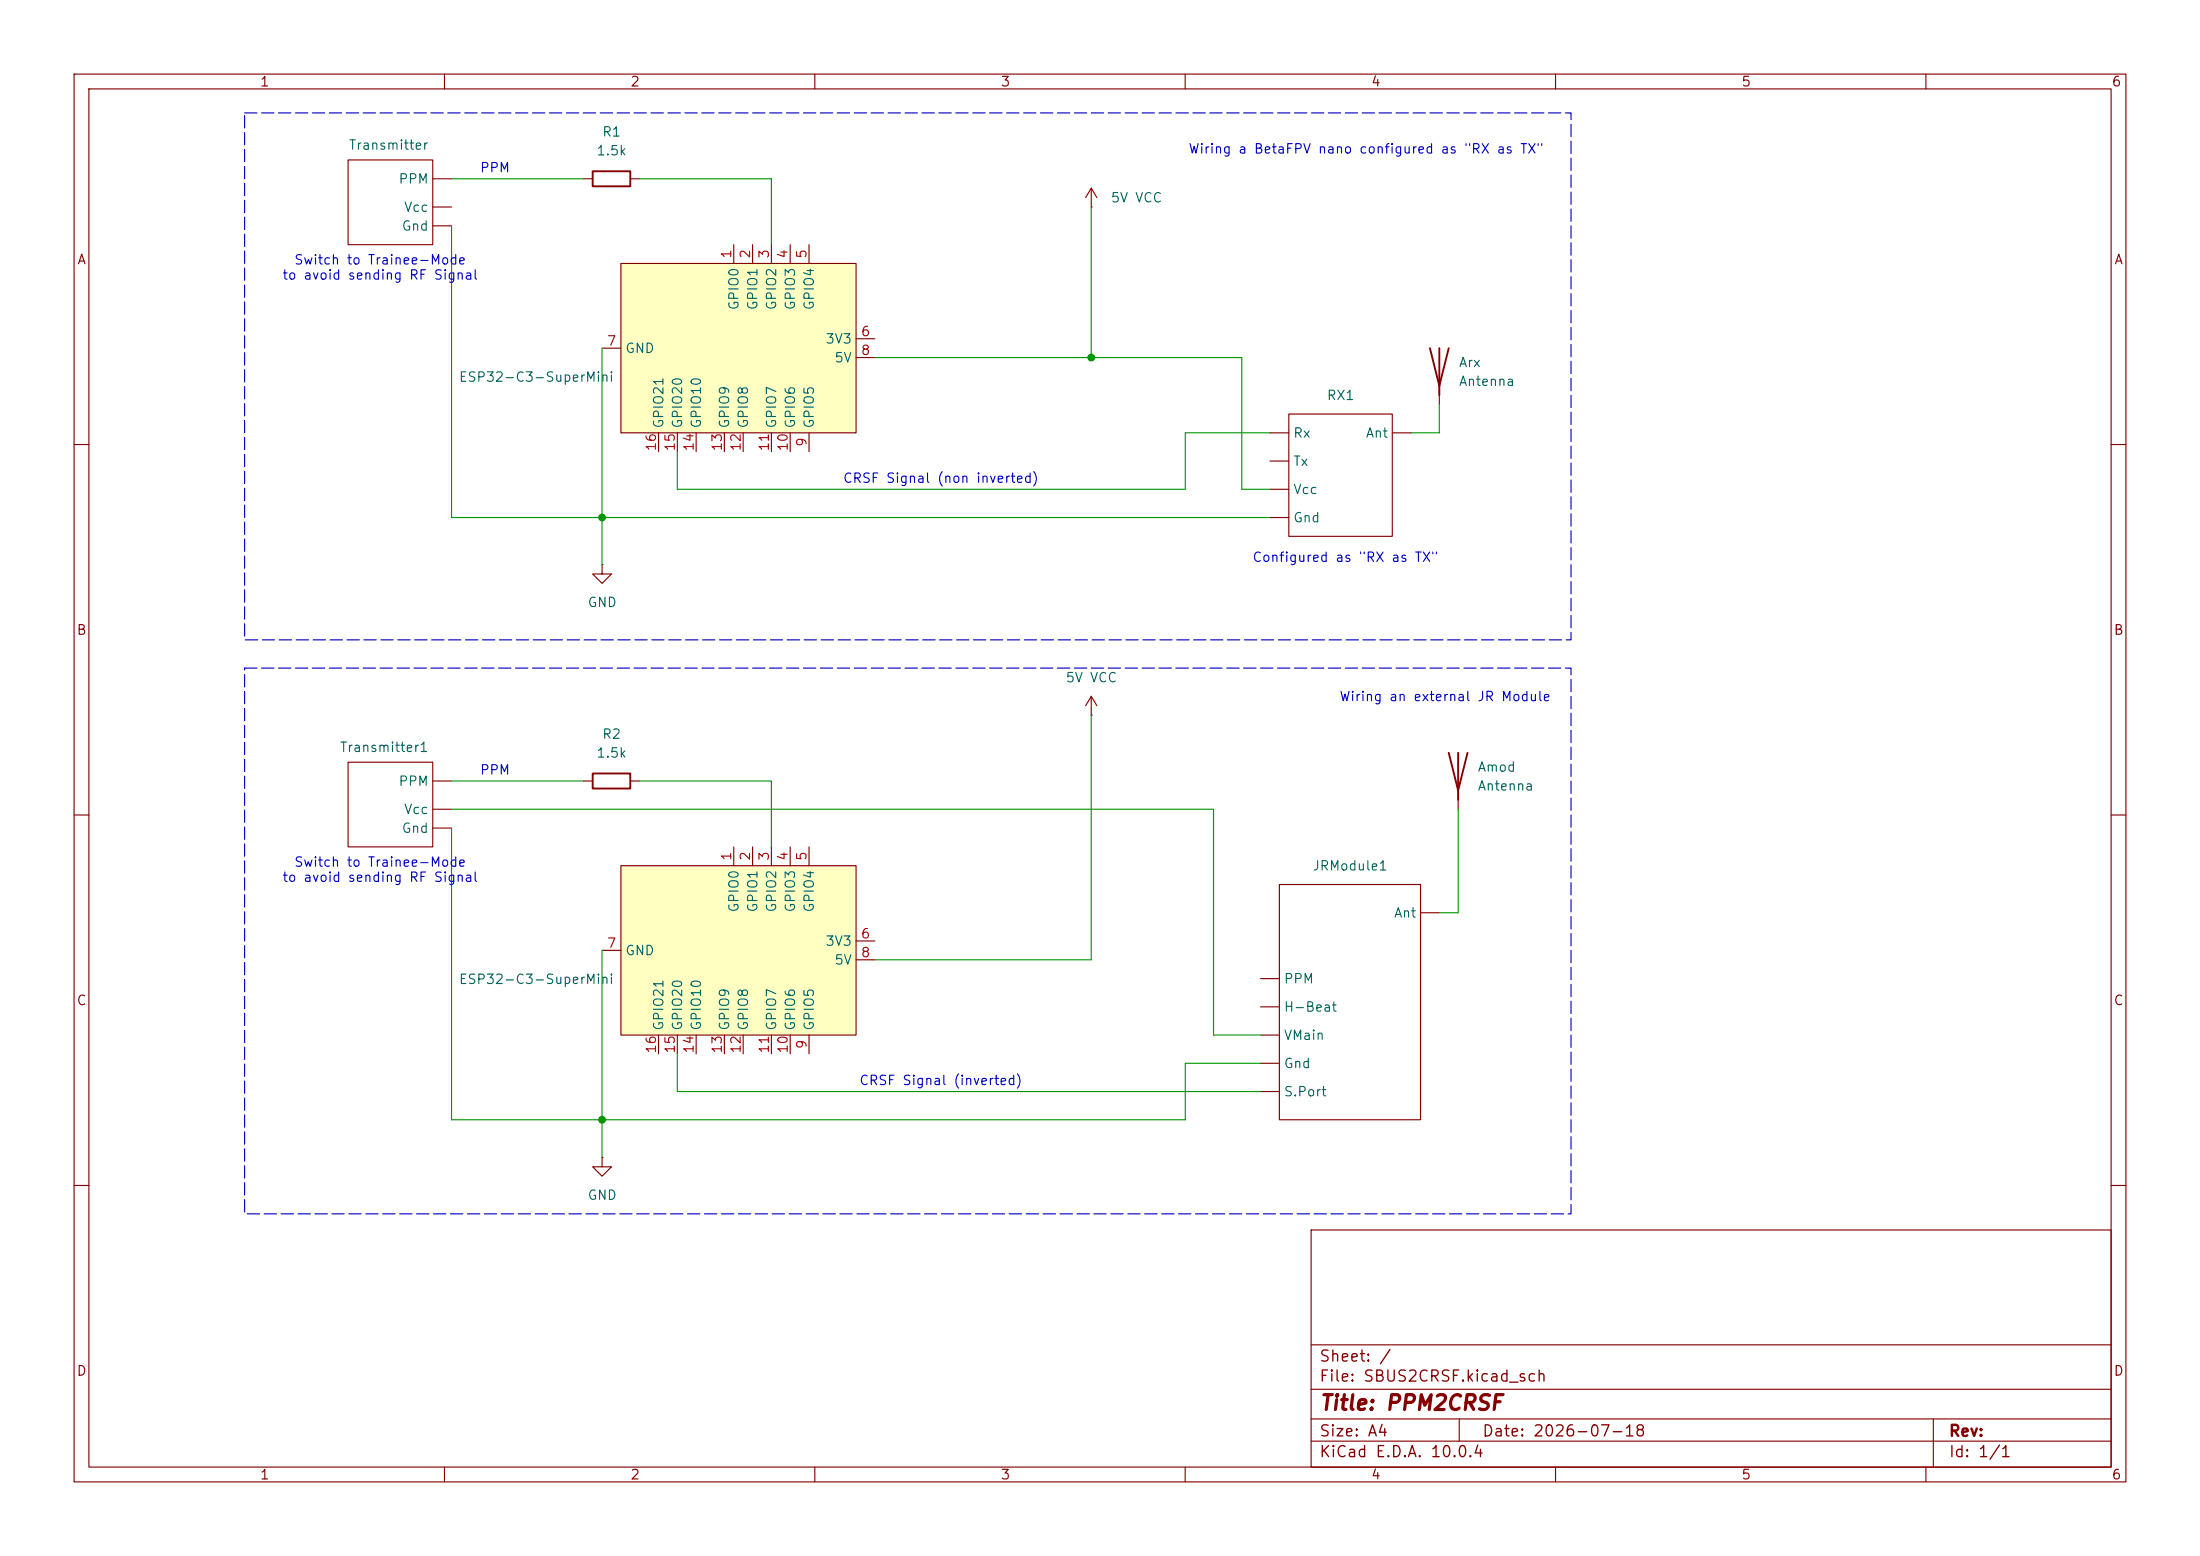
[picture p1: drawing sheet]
(kicad_sch
 (version 20260306)
 (generator "eeschema")
 (generator_version "10.0")
 (paper "A4")
 (title_block
  (title "PPM2CRSF")
  (date "2026-07-18"))
 (lib_symbols
  (symbol "Device:Antenna"
   (pin_numbers (hide yes))
   (pin_names
    (offset 1.016) (hide yes)) (exclude_from_sim no) (in_bom yes) (on_board yes)
   (in_pos_files yes)
   (duplicate_pin_numbers_are_jumpers no)
   (property "Reference" "AE" (at -1.905 1.905 0) (show_name no) (do_not_autoplace no) (effects (font (size 1.27 1.27)) (justify right)))
   (property "Value" "Antenna" (at -1.905 0 0) (show_name no) (do_not_autoplace no) (effects (font (size 1.27 1.27)) (justify right)))
   (property "Footprint" "" (at 0 0 0) (show_name no) (do_not_autoplace no) (hide yes) (effects (font (size 1.27 1.27))))
   (property "Datasheet" "" (at 0 0 0) (show_name no) (do_not_autoplace no) (hide yes) (effects (font (size 1.27 1.27))))
   (property "Description" "Antenna" (at 0 0 0) (show_name no) (do_not_autoplace no) (hide yes) (effects (font (size 1.27 1.27))))
   (symbol "Antenna_0_1"
    (polyline (pts (xy 0 2.54) (xy 0 -3.81)) (stroke (width 0.254) (type default)) (fill (type none)))
    (polyline (pts (xy 1.27 2.54) (xy 0 -2.54) (xy -1.27 2.54)) (stroke (width 0.254) (type default)) (fill (type none))))
   (symbol "Antenna_1_1"
    (pin input line (at 0 -5.08 90) (length 2.54) (name "A" (effects (font (size 1.27 1.27)))) (number "1" (effects (font (size 1.27 1.27))))))
   (embedded_fonts no))
  (symbol "Device:R"
   (pin_numbers (hide yes))
   (pin_names
    (offset 0)) (exclude_from_sim no) (in_bom yes) (on_board yes)
   (in_pos_files yes)
   (duplicate_pin_numbers_are_jumpers no)
   (property "Reference" "R" (at 2.032 0 90) (show_name no) (do_not_autoplace no) (effects (font (size 1.27 1.27))))
   (property "Value" "R" (at 0 0 90) (show_name no) (do_not_autoplace no) (effects (font (size 1.27 1.27))))
   (property "Footprint" "" (at -1.778 0 90) (show_name no) (do_not_autoplace no) (hide yes) (effects (font (size 1.27 1.27))))
   (property "Datasheet" "" (at 0 0 0) (show_name no) (do_not_autoplace no) (hide yes) (effects (font (size 1.27 1.27))))
   (property "Description" "Resistor" (at 0 0 0) (show_name no) (do_not_autoplace no) (hide yes) (effects (font (size 1.27 1.27))))
   (symbol "R_0_1"
    (rectangle (start -1.016 -2.54) (end 1.016 2.54) (stroke (width 0.254) (type default)) (fill (type none))))
   (symbol "R_1_1"
    (pin passive line (at 0 3.81 270) (length 1.27) (name "" (effects (font (size 1.27 1.27)))) (number "1" (effects (font (size 1.27 1.27)))))
    (pin passive line (at 0 -3.81 90) (length 1.27) (name "" (effects (font (size 1.27 1.27)))) (number "2" (effects (font (size 1.27 1.27))))))
   (embedded_fonts no))
  (symbol "ESP32-C3-SuperMini:ESP32-C3-SuperMini" (exclude_from_sim no) (in_bom yes) (on_board yes)
   (in_pos_files yes)
   (duplicate_pin_numbers_are_jumpers no)
   (property "Reference" "U" (at 2.286 5.08 0) (show_name no) (do_not_autoplace no) (hide yes) (effects (font (size 1.27 1.27))))
   (property "Value" "ESP32-C3-SuperMini" (at 9.652 -9.652 0) (show_name no) (do_not_autoplace no) (effects (font (size 1.27 1.27))))
   (property "Footprint" "ESP32-C3-SuperMini:ESP32-C3-SuperMini" (at 0 0 0) (show_name no) (do_not_autoplace no) (hide yes) (effects (font (size 1.27 1.27))))
   (property "Datasheet" "" (at 0 0 0) (show_name no) (do_not_autoplace no) (hide yes) (effects (font (size 1.27 1.27))))
   (property "Description" "" (at 0 0 0) (show_name no) (do_not_autoplace no) (hide yes) (effects (font (size 1.27 1.27))))
   (symbol "ESP32-C3-SuperMini_1_1"
    (rectangle (start -11.43 12.7) (end 11.43 -19.05) (stroke (width 0) (type solid)) (fill (type background)))
    (pin bidirectional line (at 13.97 -3.81 180) (length 2.54) (name "GPIO0" (effects (font (size 1.27 1.27)))) (number "1" (effects (font (size 1.27 1.27))))
    (alternate "ADC1_CH0" input line)
    (alternate "RTC" bidirectional line)
    (alternate "XTAL_32K_P" bidirectional line))
    (pin bidirectional line (at 13.97 -1.27 180) (length 2.54) (name "GPIO1" (effects (font (size 1.27 1.27)))) (number "2" (effects (font (size 1.27 1.27))))
    (alternate "ADC1_CH1" input line)
    (alternate "RTC" bidirectional line)
    (alternate "XTAL_32K_N" bidirectional line))
    (pin bidirectional line (at 13.97 1.27 180) (length 2.54) (name "GPIO2" (effects (font (size 1.27 1.27)))) (number "3" (effects (font (size 1.27 1.27))))
    (alternate "ADC1_CH2" input line)
    (alternate "RTC" bidirectional line)
    (alternate "Strapping Pin" input line))
    (pin bidirectional line (at 13.97 3.81 180) (length 2.54) (name "GPIO3" (effects (font (size 1.27 1.27)))) (number "4" (effects (font (size 1.27 1.27))))
    (alternate "ADC1_CH3" input line)
    (alternate "RTC" bidirectional line))
    (pin bidirectional line (at 13.97 6.35 180) (length 2.54) (name "GPIO4" (effects (font (size 1.27 1.27)))) (number "5" (effects (font (size 1.27 1.27))))
    (alternate "ADC1_CH4" input line)
    (alternate "JTAG_MTMS" bidirectional line)
    (alternate "SPI_CLK" output line))
    (pin power_out line (at 1.27 15.24 270) (length 2.54) (name "3V3" (effects (font (size 1.27 1.27)))) (number "6" (effects (font (size 1.27 1.27)))))
    (pin power_in line (at 0 -21.59 90) (length 2.54) (name "GND" (effects (font (size 1.27 1.27)))) (number "7" (effects (font (size 1.27 1.27)))))
    (pin power_in line (at -1.27 15.24 270) (length 2.54) (name "5V" (effects (font (size 1.27 1.27)))) (number "8" (effects (font (size 1.27 1.27)))))
    (pin bidirectional line (at -13.97 6.35 0) (length 2.54) (name "GPIO5" (effects (font (size 1.27 1.27)))) (number "9" (effects (font (size 1.27 1.27))))
    (alternate "ADC2_CH0" input line)
    (alternate "JTAG_MTDI" bidirectional line)
    (alternate "SPI_MISO" input line))
    (pin bidirectional line (at -13.97 3.81 0) (length 2.54) (name "GPIO6" (effects (font (size 1.27 1.27)))) (number "10" (effects (font (size 1.27 1.27))))
    (alternate "JTAG_MTCK" bidirectional line)
    (alternate "SPI_MOSI" output line))
    (pin bidirectional line (at -13.97 1.27 0) (length 2.54) (name "GPIO7" (effects (font (size 1.27 1.27)))) (number "11" (effects (font (size 1.27 1.27))))
    (alternate "JTAG_MTDO" bidirectional line)
    (alternate "SPI_SS" output line))
    (pin bidirectional line (at -13.97 -2.54 0) (length 2.54) (name "GPIO8" (effects (font (size 1.27 1.27)))) (number "12" (effects (font (size 1.27 1.27))))
    (alternate "I2C_SDA" bidirectional line)
    (alternate "LED_BUILTIN" passive line)
    (alternate "Strapping: Boot mode" input line))
    (pin bidirectional line (at -13.97 -5.08 0) (length 2.54) (name "GPIO9" (effects (font (size 1.27 1.27)))) (number "13" (effects (font (size 1.27 1.27))))
    (alternate "I2C_SCL" output line)
    (alternate "Strapping: Boot mode" input line))
    (pin bidirectional line (at -13.97 -8.89 0) (length 2.54) (name "GPIO10" (effects (font (size 1.27 1.27)))) (number "14" (effects (font (size 1.27 1.27)))))
    (pin bidirectional line (at -13.97 -11.43 0) (length 2.54) (name "GPIO20" (effects (font (size 1.27 1.27)))) (number "15" (effects (font (size 1.27 1.27))))
    (alternate "UART0_RX" input line))
    (pin bidirectional line (at -13.97 -13.97 0) (length 2.54) (name "GPIO21" (effects (font (size 1.27 1.27)))) (number "16" (effects (font (size 1.27 1.27))))
    (alternate "UART0_TX" output line)))
   (embedded_fonts no))
  (symbol "Icebreaker:Transmitter"
   (pin_numbers (hide yes)) (exclude_from_sim no) (in_bom yes) (on_board yes)
   (in_pos_files yes)
   (duplicate_pin_numbers_are_jumpers no)
   (property "Reference" "TX" (at 0 0 0) (show_name no) (do_not_autoplace no) (effects (font (size 1.27 1.27))))
   (property "Value" "" (at -2.54 0 0) (show_name no) (do_not_autoplace no) (effects (font (size 1.27 1.27))))
   (property "Footprint" "" (at -2.54 0 0) (show_name no) (do_not_autoplace no) (hide yes) (effects (font (size 1.27 1.27))))
   (property "Datasheet" "" (at -2.54 0 0) (show_name no) (do_not_autoplace no) (hide yes) (effects (font (size 1.27 1.27))))
   (property "Description" "" (at -2.54 0 0) (show_name no) (do_not_autoplace no) (hide yes) (effects (font (size 1.27 1.27))))
   (symbol "Transmitter_0_1"
    (rectangle (start -6.35 5.08) (end 5.08 -6.35) (stroke (width 0) (type default)) (fill (type none))))
   (symbol "Transmitter_1_1"
    (pin output line (at -8.89 2.54 0) (length 2.54) (name "PPM" (effects (font (size 1.27 1.27)))) (number "" (effects (font (size 1.27 1.27)))))
    (pin power_out line (at -8.89 -1.27 0) (length 2.54) (name "Vcc" (effects (font (size 1.27 1.27)))) (number "" (effects (font (size 1.27 1.27)))))
    (pin power_out line (at -8.89 -3.81 0) (length 2.54) (name "Gnd" (effects (font (size 1.27 1.27)))) (number "" (effects (font (size 1.27 1.27))))))
   (embedded_fonts no))
  (symbol "Transmitter_1"
   (pin_numbers (hide yes)) (exclude_from_sim no) (in_bom yes) (on_board yes)
   (in_pos_files yes)
   (duplicate_pin_numbers_are_jumpers no)
   (property "Reference" "TX" (at 0 0 0) (show_name no) (do_not_autoplace no) (effects (font (size 1.27 1.27))))
   (property "Value" "" (at -2.54 0 0) (show_name no) (do_not_autoplace no) (effects (font (size 1.27 1.27))))
   (property "Footprint" "" (at -2.54 0 0) (show_name no) (do_not_autoplace no) (hide yes) (effects (font (size 1.27 1.27))))
   (property "Datasheet" "" (at -2.54 0 0) (show_name no) (do_not_autoplace no) (hide yes) (effects (font (size 1.27 1.27))))
   (property "Description" "" (at -2.54 0 0) (show_name no) (do_not_autoplace no) (hide yes) (effects (font (size 1.27 1.27))))
   (symbol "Transmitter_1_0_1"
    (rectangle (start -6.35 5.08) (end 5.08 -6.35) (stroke (width 0) (type default)) (fill (type none))))
   (symbol "Transmitter_1_1_1"
    (pin output line (at -8.89 2.54 0) (length 2.54) (name "PPM" (effects (font (size 1.27 1.27)))) (number "" (effects (font (size 1.27 1.27)))))
    (pin power_out line (at -8.89 -1.27 0) (length 2.54) (name "Vcc" (effects (font (size 1.27 1.27)))) (number "" (effects (font (size 1.27 1.27)))))
    (pin power_out line (at -8.89 -3.81 0) (length 2.54) (name "Gnd" (effects (font (size 1.27 1.27)))) (number "" (effects (font (size 1.27 1.27))))))
   (embedded_fonts no))
  (symbol "icebreaker:BetaFPVnano"
   (pin_numbers (hide yes)) (exclude_from_sim no) (in_bom yes) (on_board yes)
   (in_pos_files yes)
   (duplicate_pin_numbers_are_jumpers no)
   (property "Reference" "RX" (at 0 0 0) (show_name no) (do_not_autoplace no) (effects (font (size 1.27 1.27))))
   (property "Value" "" (at 0 0 0) (show_name no) (do_not_autoplace no) (effects (font (size 1.27 1.27))))
   (property "Footprint" "" (at 0 0 0) (show_name no) (do_not_autoplace no) (hide yes) (effects (font (size 1.27 1.27))))
   (property "Datasheet" "" (at 0 0 0) (show_name no) (do_not_autoplace no) (hide yes) (effects (font (size 1.27 1.27))))
   (property "Description" "" (at 0 0 0) (show_name no) (do_not_autoplace no) (hide yes) (effects (font (size 1.27 1.27))))
   (symbol "BetaFPVnano_0_1"
    (rectangle (start -7.62 8.89) (end 6.35 -7.62) (stroke (width 0) (type default)) (fill (type none))))
   (symbol "BetaFPVnano_1_1"
    (pin input line (at -10.16 6.35 0) (length 2.54) (name "Rx" (effects (font (size 1.27 1.27)))) (number "" (effects (font (size 1.27 1.27)))))
    (pin output line (at -10.16 2.54 0) (length 2.54) (name "Tx" (effects (font (size 1.27 1.27)))) (number "" (effects (font (size 1.27 1.27)))))
    (pin bidirectional line (at -10.16 -1.27 0) (length 2.54) (name "Vcc" (effects (font (size 1.27 1.27)))) (number "" (effects (font (size 1.27 1.27)))))
    (pin bidirectional line (at -10.16 -5.08 0) (length 2.54) (name "Gnd" (effects (font (size 1.27 1.27)))) (number "" (effects (font (size 1.27 1.27)))))
    (pin output line (at 8.89 6.35 180) (length 2.54) (name "Ant" (effects (font (size 1.27 1.27)))) (number "" (effects (font (size 1.27 1.27))))))
   (embedded_fonts no))
  (symbol "icebreaker:JR" (exclude_from_sim no) (in_bom yes) (on_board yes)
   (in_pos_files yes)
   (duplicate_pin_numbers_are_jumpers no)
   (property "Reference" "JRModule" (at 0 0 0) (show_name no) (do_not_autoplace no) (effects (font (size 1.27 1.27))))
   (property "Value" "" (at 0 0 0) (show_name no) (do_not_autoplace no) (effects (font (size 1.27 1.27))))
   (property "Footprint" "" (at 0 0 0) (show_name no) (do_not_autoplace no) (hide yes) (effects (font (size 1.27 1.27))))
   (property "Datasheet" "" (at 0 0 0) (show_name no) (do_not_autoplace no) (hide yes) (effects (font (size 1.27 1.27))))
   (property "Description" "" (at 0 0 0) (show_name no) (do_not_autoplace no) (hide yes) (effects (font (size 1.27 1.27))))
   (symbol "JR_0_1"
    (rectangle (start -8.89 15.24) (end 10.16 -16.51) (stroke (width 0) (type default)) (fill (type none))))
   (symbol "JR_1_1"
    (pin output line (at -11.43 11.43 0) (length 2.54) (name "Ant" (effects (font (size 1.27 1.27)))) (number "" (effects (font (size 1.27 1.27)))))
    (pin input line (at 12.7 2.54 180) (length 2.54) (name "PPM" (effects (font (size 1.27 1.27)))) (number "" (effects (font (size 1.27 1.27)))))
    (pin input line (at 12.7 -1.27 180) (length 2.54) (name "H-Beat" (effects (font (size 1.27 1.27)))) (number "" (effects (font (size 1.27 1.27)))))
    (pin power_in line (at 12.7 -5.08 180) (length 2.54) (name "VMain" (effects (font (size 1.27 1.27)))) (number "" (effects (font (size 1.27 1.27)))))
    (pin power_in line (at 12.7 -8.89 180) (length 2.54) (name "Gnd" (effects (font (size 1.27 1.27)))) (number "" (effects (font (size 1.27 1.27)))))
    (pin output line (at 12.7 -12.7 180) (length 2.54) (name "S.Port" (effects (font (size 1.27 1.27)))) (number "" (effects (font (size 1.27 1.27))))))
   (embedded_fonts no))
  (symbol "power:GND"
   (power global)
   (pin_numbers (hide yes))
   (pin_names
    (offset 0) (hide yes)) (exclude_from_sim no) (in_bom yes) (on_board yes)
   (in_pos_files yes)
   (duplicate_pin_numbers_are_jumpers no)
   (property "Reference" "#PWR" (at 0 -6.35 0) (show_name no) (do_not_autoplace no) (hide yes) (effects (font (size 1.27 1.27))))
   (property "Value" "GND" (at 0 -3.81 0) (show_name no) (do_not_autoplace no) (effects (font (size 1.27 1.27))))
   (property "Footprint" "" (at 0 0 0) (show_name no) (do_not_autoplace no) (hide yes) (effects (font (size 1.27 1.27))))
   (property "Datasheet" "" (at 0 0 0) (show_name no) (do_not_autoplace no) (hide yes) (effects (font (size 1.27 1.27))))
   (property "Description" "Power symbol creates a global label with name \"GND\" , ground" (at 0 0 0) (show_name no) (do_not_autoplace no) (hide yes) (effects (font (size 1.27 1.27))))
   (symbol "GND_0_1"
    (polyline (pts (xy 0 0) (xy 0 -1.27) (xy 1.27 -1.27) (xy 0 -2.54) (xy -1.27 -1.27) (xy 0 -1.27)) (stroke (width 0) (type default)) (fill (type none))))
   (symbol "GND_1_1"
    (pin power_in line (at 0 0 270) (length 0) (name "" (effects (font (size 1.27 1.27)))) (number "1" (effects (font (size 1.27 1.27))))))
   (embedded_fonts no))
  (symbol "power:VCC"
   (power global)
   (pin_numbers (hide yes))
   (pin_names
    (offset 0) (hide yes)) (exclude_from_sim no) (in_bom yes) (on_board yes)
   (in_pos_files yes)
   (duplicate_pin_numbers_are_jumpers no)
   (property "Reference" "#PWR" (at 0 -3.81 0) (show_name no) (do_not_autoplace no) (hide yes) (effects (font (size 1.27 1.27))))
   (property "Value" "VCC" (at 0 3.556 0) (show_name no) (do_not_autoplace no) (effects (font (size 1.27 1.27))))
   (property "Footprint" "" (at 0 0 0) (show_name no) (do_not_autoplace no) (hide yes) (effects (font (size 1.27 1.27))))
   (property "Datasheet" "" (at 0 0 0) (show_name no) (do_not_autoplace no) (hide yes) (effects (font (size 1.27 1.27))))
   (property "Description" "Power symbol creates a global label with name \"VCC\"" (at 0 0 0) (show_name no) (do_not_autoplace no) (hide yes) (effects (font (size 1.27 1.27))))
   (symbol "VCC_0_1"
    (polyline (pts (xy -0.762 1.27) (xy 0 2.54)) (stroke (width 0) (type default)) (fill (type none)))
    (polyline (pts (xy 0 2.54) (xy 0.762 1.27)) (stroke (width 0) (type default)) (fill (type none)))
    (polyline (pts (xy 0 0) (xy 0 2.54)) (stroke (width 0) (type default)) (fill (type none))))
   (symbol "VCC_1_1"
    (pin power_in line (at 0 0 90) (length 0) (name "" (effects (font (size 1.27 1.27)))) (number "1" (effects (font (size 1.27 1.27))))))
   (embedded_fonts no)))
 (rectangle
  (start 33.02 90.17)
  (end 212.09 163.83)
  (stroke (width 0) (type dash))
  (fill (type none)))
 (rectangle
  (start 33.02 15.24)
  (end 212.09 86.36)
  (stroke (width 0) (type dash))
  (fill (type none)))
 (text "CRSF Signal (non inverted)"
  (exclude_from_sim no)
  (at 127 64.77 0)
  (effects (font (size 1.27 1.27))))
 (text "Wiring an external JR Module"
  (exclude_from_sim no)
  (at 195.072 94.234 0)
  (effects (font (size 1.27 1.27))))
 (text "Switch to Trainee-Mode\nto avoid sending RF Signal"
  (exclude_from_sim no)
  (at 51.308 117.602 0)
  (effects (font (size 1.27 1.27))))
 (text "PPM"
  (exclude_from_sim no)
  (at 66.802 104.14 0)
  (effects (font (size 1.27 1.27))))
 (text "Wiring a BetaFPV nano configured as \"RX as TX\""
  (exclude_from_sim no)
  (at 184.404 20.32 0)
  (effects (font (size 1.27 1.27))))
 (text "PPM"
  (exclude_from_sim no)
  (at 66.802 22.86 0)
  (effects (font (size 1.27 1.27))))
 (text "Configured as \"RX as TX\""
  (exclude_from_sim no)
  (at 181.61 75.438 0)
  (effects (font (size 1.27 1.27))))
 (text "CRSF Signal (inverted)"
  (exclude_from_sim no)
  (at 127 146.05 0)
  (effects (font (size 1.27 1.27))))
 (text "Switch to Trainee-Mode\nto avoid sending RF Signal"
  (exclude_from_sim no)
  (at 51.308 36.322 0)
  (effects (font (size 1.27 1.27))))
 (junction
  (at 147.32 48.26)
  (diameter 0)
  (color 0 0 0 0))
 (junction
  (at 81.28 69.85)
  (diameter 0)
  (color 0 0 0 0))
 (junction
  (at 81.28 151.13)
  (diameter 0)
  (color 0 0 0 0))
 (wire
  (pts (xy 91.44 66.04) (xy 91.44 60.96))
  (stroke (width 0) (type default)))
 (wire
  (pts (xy 86.36 105.41) (xy 104.14 105.41))
  (stroke (width 0) (type default)))
 (wire
  (pts (xy 60.96 105.41) (xy 78.74 105.41))
  (stroke (width 0) (type default)))
 (wire
  (pts (xy 118.11 48.26) (xy 147.32 48.26))
  (stroke (width 0) (type default)))
 (wire
  (pts (xy 104.14 105.41) (xy 104.14 114.3))
  (stroke (width 0) (type default)))
 (wire
  (pts (xy 167.64 66.04) (xy 167.64 48.26))
  (stroke (width 0) (type default)))
 (wire
  (pts (xy 81.28 151.13) (xy 81.28 156.21))
  (stroke (width 0) (type default)))
 (wire
  (pts (xy 163.83 139.7) (xy 170.18 139.7))
  (stroke (width 0) (type default)))
 (wire
  (pts (xy 60.96 30.48) (xy 60.96 69.85))
  (stroke (width 0) (type default)))
 (wire
  (pts (xy 160.02 143.51) (xy 170.18 143.51))
  (stroke (width 0) (type default)))
 (wire
  (pts (xy 160.02 66.04) (xy 160.02 58.42))
  (stroke (width 0) (type default)))
 (wire
  (pts (xy 60.96 24.13) (xy 78.74 24.13))
  (stroke (width 0) (type default)))
 (wire
  (pts (xy 81.28 69.85) (xy 171.45 69.85))
  (stroke (width 0) (type default)))
 (wire
  (pts (xy 147.32 27.94) (xy 147.32 48.26))
  (stroke (width 0) (type default)))
 (wire
  (pts (xy 167.64 48.26) (xy 147.32 48.26))
  (stroke (width 0) (type default)))
 (wire
  (pts (xy 81.28 151.13) (xy 160.02 151.13))
  (stroke (width 0) (type default)))
 (wire
  (pts (xy 160.02 58.42) (xy 171.45 58.42))
  (stroke (width 0) (type default)))
 (wire
  (pts (xy 60.96 151.13) (xy 81.28 151.13))
  (stroke (width 0) (type default)))
 (wire
  (pts (xy 86.36 24.13) (xy 104.14 24.13))
  (stroke (width 0) (type default)))
 (wire
  (pts (xy 60.96 69.85) (xy 81.28 69.85))
  (stroke (width 0) (type default)))
 (wire
  (pts (xy 81.28 69.85) (xy 81.28 76.2))
  (stroke (width 0) (type default)))
 (wire
  (pts (xy 60.96 109.22) (xy 163.83 109.22))
  (stroke (width 0) (type default)))
 (wire
  (pts (xy 163.83 109.22) (xy 163.83 139.7))
  (stroke (width 0) (type default)))
 (wire
  (pts (xy 171.45 66.04) (xy 167.64 66.04))
  (stroke (width 0) (type default)))
 (wire
  (pts (xy 81.28 151.13) (xy 81.28 128.27))
  (stroke (width 0) (type default)))
 (wire
  (pts (xy 60.96 111.76) (xy 60.96 151.13))
  (stroke (width 0) (type default)))
 (wire
  (pts (xy 91.44 66.04) (xy 160.02 66.04))
  (stroke (width 0) (type default)))
 (wire
  (pts (xy 160.02 151.13) (xy 160.02 143.51))
  (stroke (width 0) (type default)))
 (wire
  (pts (xy 194.31 54.61) (xy 194.31 58.42))
  (stroke (width 0) (type default)))
 (wire
  (pts (xy 196.85 123.19) (xy 194.31 123.19))
  (stroke (width 0) (type default)))
 (wire
  (pts (xy 104.14 24.13) (xy 104.14 33.02))
  (stroke (width 0) (type default)))
 (wire
  (pts (xy 81.28 69.85) (xy 81.28 46.99))
  (stroke (width 0) (type default)))
 (wire
  (pts (xy 194.31 58.42) (xy 190.5 58.42))
  (stroke (width 0) (type default)))
 (wire
  (pts (xy 91.44 147.32) (xy 91.44 142.24))
  (stroke (width 0) (type default)))
 (wire
  (pts (xy 118.11 129.54) (xy 147.32 129.54))
  (stroke (width 0) (type default)))
 (wire
  (pts (xy 91.44 147.32) (xy 170.18 147.32))
  (stroke (width 0) (type default)))
 (wire
  (pts (xy 196.85 109.22) (xy 196.85 123.19))
  (stroke (width 0) (type default)))
 (wire
  (pts (xy 147.32 129.54) (xy 147.32 96.52))
  (stroke (width 0) (type default)))
 (symbol
  (lib_id "power:GND")
  (at 81.28 156.21 0)
  (unit 1)
  (body_style 1)
  (exclude_from_sim no)
  (in_bom yes)
  (on_board yes)
  (in_pos_files yes)
  (dnp no)
  (fields_autoplaced yes)
  (property "Reference" "#PWR03" (at 81.28 162.56 0) (hide yes) (show_name no) (do_not_autoplace no) (effects (font (size 1.27 1.27))))
  (property "Value" "GND" (at 81.28 161.29 0) (show_name no) (do_not_autoplace no) (effects (font (size 1.27 1.27))))
  (property "Footprint" "" (at 81.28 156.21 0) (hide yes) (show_name no) (do_not_autoplace no) (effects (font (size 1.27 1.27))))
  (property "Datasheet" "" (at 81.28 156.21 0) (hide yes) (show_name no) (do_not_autoplace no) (effects (font (size 1.27 1.27))))
  (property "Description" "Power symbol creates a global label with name \"GND\" , ground" (at 81.28 156.21 0) (hide yes) (show_name no) (do_not_autoplace no) (effects (font (size 1.27 1.27))))
  (pin "1"))
 (symbol
  (lib_id "power:VCC")
  (at 147.32 96.52 0)
  (unit 1)
  (body_style 1)
  (exclude_from_sim no)
  (in_bom yes)
  (on_board yes)
  (in_pos_files yes)
  (dnp no)
  (fields_autoplaced yes)
  (property "Reference" "#PWR04" (at 147.32 100.33 0) (hide yes) (show_name no) (do_not_autoplace no) (effects (font (size 1.27 1.27))))
  (property "Value" "5V VCC" (at 147.32 91.44 0) (show_name no) (do_not_autoplace no) (effects (font (size 1.27 1.27))))
  (property "Footprint" "" (at 147.32 96.52 0) (hide yes) (show_name no) (do_not_autoplace no) (effects (font (size 1.27 1.27))))
  (property "Datasheet" "" (at 147.32 96.52 0) (hide yes) (show_name no) (do_not_autoplace no) (effects (font (size 1.27 1.27))))
  (property "Description" "Power symbol creates a global label with name \"VCC\"" (at 147.32 96.52 0) (hide yes) (show_name no) (do_not_autoplace no) (effects (font (size 1.27 1.27))))
  (pin "1"))
 (symbol
  (lib_id "Device:R")
  (at 82.55 105.41 90)
  (unit 1)
  (body_style 1)
  (exclude_from_sim no)
  (in_bom yes)
  (on_board yes)
  (in_pos_files yes)
  (dnp no)
  (fields_autoplaced yes)
  (property "Reference" "R2" (at 82.55 99.06 90) (show_name no) (do_not_autoplace no) (effects (font (size 1.27 1.27))))
  (property "Value" "1.5k" (at 82.55 101.6 90) (show_name no) (do_not_autoplace no) (effects (font (size 1.27 1.27))))
  (property "Footprint" "" (at 82.55 107.188 90) (hide yes) (show_name no) (do_not_autoplace no) (effects (font (size 1.27 1.27))))
  (property "Datasheet" "" (at 82.55 105.41 0) (hide yes) (show_name no) (do_not_autoplace no) (effects (font (size 1.27 1.27))))
  (property "Description" "Resistor" (at 82.55 105.41 0) (hide yes) (show_name no) (do_not_autoplace no) (effects (font (size 1.27 1.27))))
  (pin "2")
  (pin "1"))
 (symbol
  (lib_id "Icebreaker:Transmitter")
  (at 52.07 26.67 0)
  (mirror y)
  (unit 1)
  (body_style 1)
  (exclude_from_sim no)
  (in_bom yes)
  (on_board yes)
  (in_pos_files yes)
  (dnp no)
  (property "Reference" "Transmitter" (at 57.912 19.558 0) (show_name no) (do_not_autoplace no) (effects (font (size 1.27 1.27)) (justify left)))
  (property "Value" "" (at 54.61 26.67 0) (show_name no) (do_not_autoplace no) (effects (font (size 1.27 1.27))))
  (property "Footprint" "" (at 54.61 26.67 0) (hide yes) (show_name no) (do_not_autoplace no) (effects (font (size 1.27 1.27))))
  (property "Datasheet" "" (at 54.61 26.67 0) (hide yes) (show_name no) (do_not_autoplace no) (effects (font (size 1.27 1.27))))
  (property "Description" "" (at 54.61 26.67 0) (hide yes) (show_name no) (do_not_autoplace no) (effects (font (size 1.27 1.27))))
  (pin "")
  (pin "")
  (pin ""))
 (symbol
  (lib_id "icebreaker:BetaFPVnano")
  (at 181.61 64.77 0)
  (unit 1)
  (body_style 1)
  (exclude_from_sim no)
  (in_bom yes)
  (on_board yes)
  (in_pos_files yes)
  (dnp no)
  (fields_autoplaced yes)
  (property "Reference" "RX1" (at 180.975 53.34 0) (show_name no) (do_not_autoplace no) (effects (font (size 1.27 1.27))))
  (property "Value" "" (at 181.61 64.77 0) (show_name no) (do_not_autoplace no) (effects (font (size 1.27 1.27))))
  (property "Footprint" "" (at 181.61 64.77 0) (hide yes) (show_name no) (do_not_autoplace no) (effects (font (size 1.27 1.27))))
  (property "Datasheet" "" (at 181.61 64.77 0) (hide yes) (show_name no) (do_not_autoplace no) (effects (font (size 1.27 1.27))))
  (property "Description" "" (at 181.61 64.77 0) (hide yes) (show_name no) (do_not_autoplace no) (effects (font (size 1.27 1.27))))
  (pin "")
  (pin "")
  (pin "")
  (pin "")
  (pin ""))
 (symbol
  (lib_id "ESP32-C3-SuperMini:ESP32-C3-SuperMini")
  (at 102.87 128.27 270)
  (mirror x)
  (unit 1)
  (body_style 1)
  (exclude_from_sim no)
  (in_bom yes)
  (on_board yes)
  (in_pos_files yes)
  (dnp no)
  (property "Reference" "U2" (at 107.95 125.984 0) (hide yes) (show_name no) (do_not_autoplace no) (effects (font (size 1.27 1.27))))
  (property "Value" "ESP32-C3-SuperMini" (at 72.39 132.1502 90) (show_name no) (do_not_autoplace no) (effects (font (size 1.27 1.27))))
  (property "Footprint" "ESP32-C3-SuperMini:ESP32-C3-SuperMini" (at 102.87 128.27 0) (hide yes) (show_name no) (do_not_autoplace no) (effects (font (size 1.27 1.27))))
  (property "Datasheet" "" (at 102.87 128.27 0) (hide yes) (show_name no) (do_not_autoplace no) (effects (font (size 1.27 1.27))))
  (property "Description" "" (at 102.87 128.27 0) (hide yes) (show_name no) (do_not_autoplace no) (effects (font (size 1.27 1.27))))
  (pin "16")
  (pin "15")
  (pin "9")
  (pin "14")
  (pin "11")
  (pin "1")
  (pin "2")
  (pin "10")
  (pin "12")
  (pin "5")
  (pin "3")
  (pin "7")
  (pin "6")
  (pin "8")
  (pin "4")
  (pin "13"))
 (symbol
  (lib_name "Transmitter_1")
  (lib_id "Icebreaker:Transmitter")
  (at 52.07 107.95 0)
  (mirror y)
  (unit 1)
  (body_style 1)
  (exclude_from_sim no)
  (in_bom yes)
  (on_board yes)
  (in_pos_files yes)
  (dnp no)
  (property "Reference" "Transmitter1" (at 57.912 100.838 0) (show_name no) (do_not_autoplace no) (effects (font (size 1.27 1.27)) (justify left)))
  (property "Value" "" (at 54.61 107.95 0) (show_name no) (do_not_autoplace no) (effects (font (size 1.27 1.27))))
  (property "Footprint" "" (at 54.61 107.95 0) (hide yes) (show_name no) (do_not_autoplace no) (effects (font (size 1.27 1.27))))
  (property "Datasheet" "" (at 54.61 107.95 0) (hide yes) (show_name no) (do_not_autoplace no) (effects (font (size 1.27 1.27))))
  (property "Description" "" (at 54.61 107.95 0) (hide yes) (show_name no) (do_not_autoplace no) (effects (font (size 1.27 1.27))))
  (pin "")
  (pin "")
  (pin ""))
 (symbol
  (lib_id "Device:R")
  (at 82.55 24.13 90)
  (unit 1)
  (body_style 1)
  (exclude_from_sim no)
  (in_bom yes)
  (on_board yes)
  (in_pos_files yes)
  (dnp no)
  (fields_autoplaced yes)
  (property "Reference" "R1" (at 82.55 17.78 90) (show_name no) (do_not_autoplace no) (effects (font (size 1.27 1.27))))
  (property "Value" "1.5k" (at 82.55 20.32 90) (show_name no) (do_not_autoplace no) (effects (font (size 1.27 1.27))))
  (property "Footprint" "" (at 82.55 25.908 90) (hide yes) (show_name no) (do_not_autoplace no) (effects (font (size 1.27 1.27))))
  (property "Datasheet" "" (at 82.55 24.13 0) (hide yes) (show_name no) (do_not_autoplace no) (effects (font (size 1.27 1.27))))
  (property "Description" "Resistor" (at 82.55 24.13 0) (hide yes) (show_name no) (do_not_autoplace no) (effects (font (size 1.27 1.27))))
  (pin "2")
  (pin "1"))
 (symbol
  (lib_id "Device:Antenna")
  (at 196.85 104.14 0)
  (unit 1)
  (body_style 1)
  (exclude_from_sim no)
  (in_bom yes)
  (on_board yes)
  (in_pos_files yes)
  (dnp no)
  (fields_autoplaced yes)
  (property "Reference" "Amod" (at 199.39 103.5049 0) (show_name no) (do_not_autoplace no) (effects (font (size 1.27 1.27)) (justify left)))
  (property "Value" "Antenna" (at 199.39 106.0449 0) (show_name no) (do_not_autoplace no) (effects (font (size 1.27 1.27)) (justify left)))
  (property "Footprint" "" (at 196.85 104.14 0) (hide yes) (show_name no) (do_not_autoplace no) (effects (font (size 1.27 1.27))))
  (property "Datasheet" "" (at 196.85 104.14 0) (hide yes) (show_name no) (do_not_autoplace no) (effects (font (size 1.27 1.27))))
  (property "Description" "Antenna" (at 196.85 104.14 0) (hide yes) (show_name no) (do_not_autoplace no) (effects (font (size 1.27 1.27))))
  (pin "1"))
 (symbol
  (lib_id "ESP32-C3-SuperMini:ESP32-C3-SuperMini")
  (at 102.87 46.99 270)
  (mirror x)
  (unit 1)
  (body_style 1)
  (exclude_from_sim no)
  (in_bom yes)
  (on_board yes)
  (in_pos_files yes)
  (dnp no)
  (property "Reference" "U1" (at 107.95 44.704 0) (hide yes) (show_name no) (do_not_autoplace no) (effects (font (size 1.27 1.27))))
  (property "Value" "ESP32-C3-SuperMini" (at 72.39 50.8702 90) (show_name no) (do_not_autoplace no) (effects (font (size 1.27 1.27))))
  (property "Footprint" "ESP32-C3-SuperMini:ESP32-C3-SuperMini" (at 102.87 46.99 0) (hide yes) (show_name no) (do_not_autoplace no) (effects (font (size 1.27 1.27))))
  (property "Datasheet" "" (at 102.87 46.99 0) (hide yes) (show_name no) (do_not_autoplace no) (effects (font (size 1.27 1.27))))
  (property "Description" "" (at 102.87 46.99 0) (hide yes) (show_name no) (do_not_autoplace no) (effects (font (size 1.27 1.27))))
  (pin "16")
  (pin "15")
  (pin "9")
  (pin "14")
  (pin "11")
  (pin "1")
  (pin "2")
  (pin "10")
  (pin "12")
  (pin "5")
  (pin "3")
  (pin "7")
  (pin "6")
  (pin "8")
  (pin "4")
  (pin "13"))
 (symbol
  (lib_id "Device:Antenna")
  (at 194.31 49.53 0)
  (unit 1)
  (body_style 1)
  (exclude_from_sim no)
  (in_bom yes)
  (on_board yes)
  (in_pos_files yes)
  (dnp no)
  (fields_autoplaced yes)
  (property "Reference" "Arx" (at 196.85 48.8949 0) (show_name no) (do_not_autoplace no) (effects (font (size 1.27 1.27)) (justify left)))
  (property "Value" "Antenna" (at 196.85 51.4349 0) (show_name no) (do_not_autoplace no) (effects (font (size 1.27 1.27)) (justify left)))
  (property "Footprint" "" (at 194.31 49.53 0) (hide yes) (show_name no) (do_not_autoplace no) (effects (font (size 1.27 1.27))))
  (property "Datasheet" "" (at 194.31 49.53 0) (hide yes) (show_name no) (do_not_autoplace no) (effects (font (size 1.27 1.27))))
  (property "Description" "Antenna" (at 194.31 49.53 0) (hide yes) (show_name no) (do_not_autoplace no) (effects (font (size 1.27 1.27))))
  (pin "1"))
 (symbol
  (lib_id "power:GND")
  (at 81.28 76.2 0)
  (unit 1)
  (body_style 1)
  (exclude_from_sim no)
  (in_bom yes)
  (on_board yes)
  (in_pos_files yes)
  (dnp no)
  (fields_autoplaced yes)
  (property "Reference" "#PWR01" (at 81.28 82.55 0) (hide yes) (show_name no) (do_not_autoplace no) (effects (font (size 1.27 1.27))))
  (property "Value" "GND" (at 81.28 81.28 0) (show_name no) (do_not_autoplace no) (effects (font (size 1.27 1.27))))
  (property "Footprint" "" (at 81.28 76.2 0) (hide yes) (show_name no) (do_not_autoplace no) (effects (font (size 1.27 1.27))))
  (property "Datasheet" "" (at 81.28 76.2 0) (hide yes) (show_name no) (do_not_autoplace no) (effects (font (size 1.27 1.27))))
  (property "Description" "Power symbol creates a global label with name \"GND\" , ground" (at 81.28 76.2 0) (hide yes) (show_name no) (do_not_autoplace no) (effects (font (size 1.27 1.27))))
  (pin "1"))
 (symbol
  (lib_id "power:VCC")
  (at 147.32 27.94 0)
  (unit 1)
  (body_style 1)
  (exclude_from_sim no)
  (in_bom yes)
  (on_board yes)
  (in_pos_files yes)
  (dnp no)
  (fields_autoplaced yes)
  (property "Reference" "#PWR02" (at 147.32 31.75 0) (hide yes) (show_name no) (do_not_autoplace no) (effects (font (size 1.27 1.27))))
  (property "Value" "5V VCC" (at 149.86 26.6699 0) (show_name no) (do_not_autoplace no) (effects (font (size 1.27 1.27)) (justify left)))
  (property "Footprint" "" (at 147.32 27.94 0) (hide yes) (show_name no) (do_not_autoplace no) (effects (font (size 1.27 1.27))))
  (property "Datasheet" "" (at 147.32 27.94 0) (hide yes) (show_name no) (do_not_autoplace no) (effects (font (size 1.27 1.27))))
  (property "Description" "Power symbol creates a global label with name \"VCC\"" (at 147.32 27.94 0) (hide yes) (show_name no) (do_not_autoplace no) (effects (font (size 1.27 1.27))))
  (pin "1"))
 (symbol
  (lib_id "icebreaker:JR")
  (at 182.88 134.62 0)
  (mirror y)
  (unit 1)
  (body_style 1)
  (exclude_from_sim no)
  (in_bom yes)
  (on_board yes)
  (in_pos_files yes)
  (dnp no)
  (property "Reference" "JRModule1" (at 182.245 116.84 0) (show_name no) (do_not_autoplace no) (effects (font (size 1.27 1.27))))
  (property "Value" "" (at 182.88 134.62 0) (show_name no) (do_not_autoplace no) (effects (font (size 1.27 1.27))))
  (property "Footprint" "" (at 182.88 134.62 0) (hide yes) (show_name no) (do_not_autoplace no) (effects (font (size 1.27 1.27))))
  (property "Datasheet" "" (at 182.88 134.62 0) (hide yes) (show_name no) (do_not_autoplace no) (effects (font (size 1.27 1.27))))
  (property "Description" "" (at 182.88 134.62 0) (hide yes) (show_name no) (do_not_autoplace no) (effects (font (size 1.27 1.27))))
  (pin "")
  (pin "")
  (pin "")
  (pin "")
  (pin "")
  (pin ""))
 (sheet_instances
  (path ""
   (page "1")))
 (embedded_fonts no))
